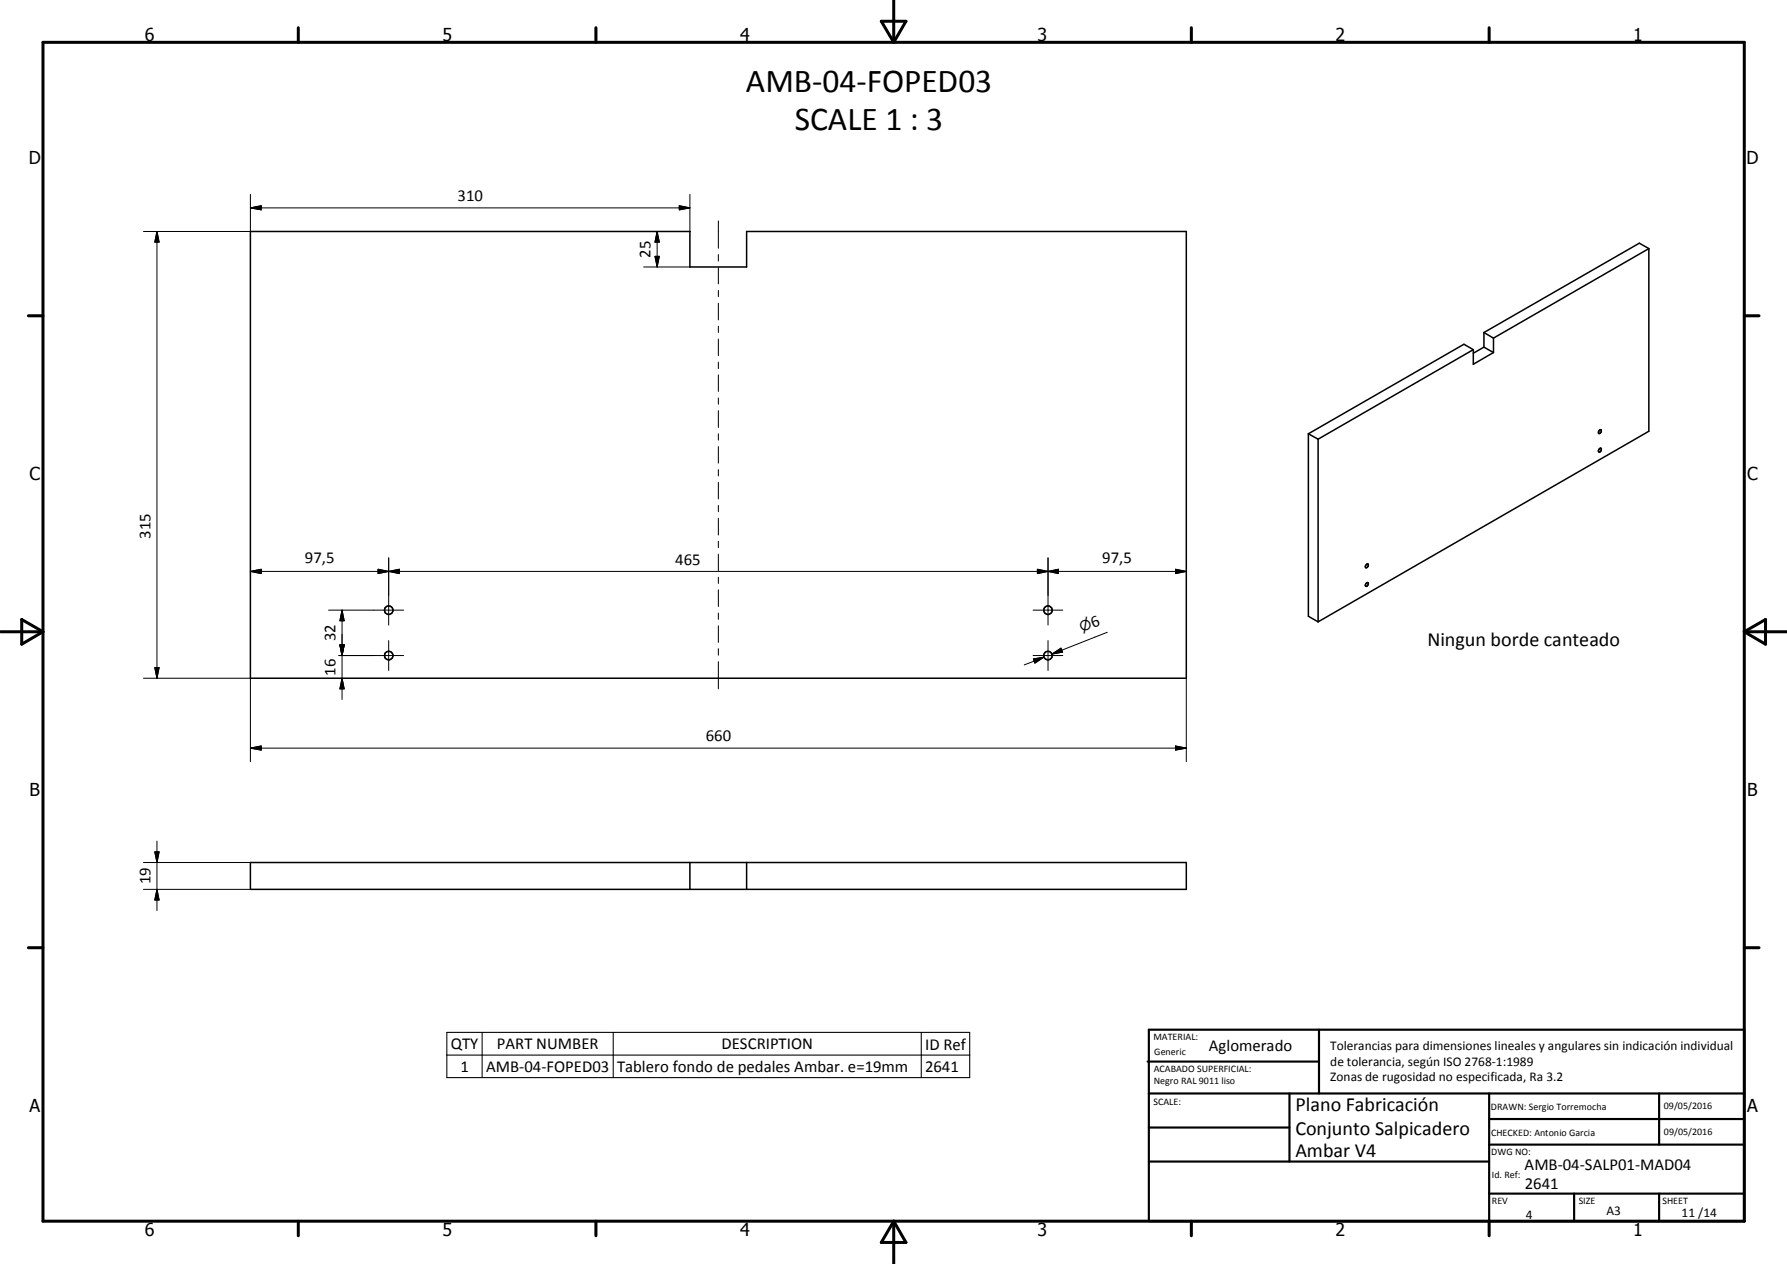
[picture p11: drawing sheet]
<svg xmlns="http://www.w3.org/2000/svg" width="420mm" height="297mm" viewBox="0 0 420 297" stroke-linecap="round" stroke-linejoin="round" font-family="sans-serif">
<g fill="none" stroke="#000" stroke-width=".35">
<path d="M58.9 54.4h103.3v8.3h13.3v-8.3h103.4v105h-220zM387.7 58.4l-2.3-1.3-36.5 21M387.7 58.4l-36.6 21.1M387.7 58.4v42.9l-77.8 44.8M348.9 78.1l2.2 1.4M348.9 78.1v3.5M351.1 79.5v3.3M346.4 82.2v3.4l4.7-2.8M346.4 82.2l-2.2-1.3-36.6 21M346.4 82.2l-36.5 21M348.9 81.6l2.2 1.2M348.9 81.6l-2.5 1.4"/>
<path d="M307.6 101.9v42.9l2.3 1.3M307.6 101.9l2.3 1.3M309.9 103.2v42.9M376 105.5l.2-.2a.44 .44 0 0 1 .2 .6 .44 .44 0 0 1-.6 .2zM376.1 101h.2a.48 .48 0 0 1 .1 .6 .48 .48 0 0 1-.6 .2zM321.2 132.7l.2-.2a.46 .46 0 0 1 .3 .6 .46 .46 0 0 1-.5 .3l-.2-.2zM321.3 136.9h.3a.5 .5 0 0 1 0 .6 .5 .5 0 0 1-.6 .2l.1-.5zM58.9 202.7h220v6.3h-220zM162.2 202.7v6.3M175.5 202.7v6.3"/>
<circle cx="91.4" cy="154.1" r="1"/>
<circle cx="91.4" cy="143.4" r=".98"/>
<circle cx="246.4" cy="143.4" r="1"/>
<circle cx="246.4" cy="154.1" r="1.01"/>
</g>
<g fill="none" stroke="#000" stroke-width=".71">
<path d="M10.1 9.9h400v277.1h-400zM70.1 6.5v3.4M140.1 6.5v3.4M207.2 5h5.8l-2.9 4.9zM210.1 0v9.9M280.1 6.5v3.4M350.1 6.5v3.4M6.7 74.2h3.4M410.1 74.2h3.5M.1 148.5h10M5.1 145.6l5 2.9-5 2.9zM410.1 148.5h10"/>
<path d="M410.1 148.5l5-2.9v5.8zM6.7 222.7h3.4M410.1 222.7h3.5M70.1 287v3.4M140.1 287v3.4M210.1 287v10M210.1 287l2.9 5h-5.8zM280.1 287v3.4M350.1 287v3.4"/>
</g>
<g fill="none" stroke="#000" stroke-width=".51">
<path d="M269.8 249.5h40.3M270.1 242h140v45h-140zM270.1 257h140M303.2 257v16M310.1 242v15M350.1 257v30M390.1 257v12M270.1 265h33.1M270.1 273h80M350.1 269h60M350.1 263h60M350.1 280.5h60"/>
<path d="M370.1 280.5v6.5M390.1 280.5v6.5"/>
</g>
<path d="M105.1 242.6h122.9v10.6h-122.9zM105.1 247.9h122.9M113.4 242.6v10.6M144.2 242.6v10.6M216.6 242.6v10.6" fill="none" stroke="#000" stroke-width=".25"/>
<g fill="none" stroke="#000" stroke-width=".24">
<path d="M36.9 54.4l.5 2.5h-1zM36.9 54.4v105M58.9 48.9l2.5-.6v1zM58.9 45.7v8.7h-25.2M58.9 48.9h103.3M154.5 54.4l.5 2.5h-1zM154.5 54.4v8.3M159.7 48.3l2.5 .6-2.5 .4zM162.2 45.7v8.7h-10.9M168.9 51.9v6.4M168.9 59.8v1.5M151.3 62.7h10.9"/>
<path d="M154 60.2h1l-.5 2.5zM168.9 62.8v3.9M168.9 68.2v1.5M168.9 71.2v4M168.9 76.7v1.4M168.9 79.7v3.9M168.9 85.1v1.5M168.9 88.1v3.9M168.9 93.5v1.5M168.9 96.5v4M168.9 101.9v1.5M168.9 104.9v3.9"/>
<path d="M168.9 110.4v1.4M168.9 113.3v4M168.9 118.8v1.5M58.9 134.3l2.5-.5v1zM58.9 134.3h220M88.9 133.8l2.5 .5-2.5 .5zM88.9 133.8l5 1v-1l-5 1zM91.4 134.3l2.5-.5v1zM91.4 131.1v15.8M168.9 121.8v3.9M168.9 127.2v1.5M168.9 130.2v3.9"/>
<path d="M168.9 135.6v1.5M168.9 138.6v3.9M243.9 133.8l2.5 .5-2.5 .5zM246.4 134.3l2.5-.5v1zM246.4 131.1v15.8M276.4 133.8l2.5 .5-2.5 .5zM33.7 159.4h25.2v19.6M36.4 156.9h1l-.5 2.5zM77.2 143.4h17.7M79.7 154.1h15.2M79.9 151.6h1l-.5 2.5zM80.4 159.4l.5 2.5h-1z"/>
<path d="M80.4 143.4l.5 2.5h-1zM80.4 143.4v21M91.4 150.5v7.1M168.9 144.1v1.4M168.9 147.1v3.9M168.9 152.4v1.6M168.9 155.5v6.4M242.9 154.1h7M242.9 143.4h7M243 154.9l2.4-.5-2.1 1.4zM245.4 154.4l-4.6 1.9M246.4 150.5v7.1"/>
<path d="M247.3 153.7l2.2-1.4 .3 .9zM249.6 152.8l-2.3 .9M260.3 148.6l-13 5.1M278.9 159.4v19.6M58.9 175.8l2.5-.5v1zM58.9 175.8h220M276.4 175.3l2.5 .5-2.5 .5zM36.9 197.7v16.3M33.7 202.7h25.2M33.7 209h25.2M36.4 200.2h1l-.5 2.5zM36.9 209l.5 2.5h-1z"/>
</g>
<g fill="#000">
<path d="M36.9 54.4l.5 2.5h-1zM58.9 48.9l2.5-.6v1zM154.5 54.4l.5 2.5h-1zM159.7 48.3l2.5 .6-2.5 .4zM154 60.2h1l-.5 2.5zM58.9 134.3l2.5-.5v1zM88.9 133.8l2.5 .5-2.5 .5zM91.4 134.3l2.5-.5v1zM243.9 133.8l2.5 .5-2.5 .5zM246.4 134.3l2.5-.5v1zM276.4 133.8l2.5 .5-2.5 .5zM36.4 156.9h1l-.5 2.5z"/>
<path d="M79.9 151.6h1l-.5 2.5zM80.4 143.4l.5 2.5h-1zM243 154.9l2.4-.5-2.1 1.4zM247.3 153.7l2.2-1.4 .3 .9zM58.9 175.8l2.5-.5v1zM80.4 159.4l.5 2.5h-1zM276.4 175.3l2.5 .5-2.5 .5zM36.4 200.2h1l-.5 2.5zM36.9 209l.5 2.5h-1z"/>
</g>
<g font-size="7.9">
<text x="175.4" y="21.6">AMB-04-FOPED03</text>
<text x="186.9" y="30.6">SCALE 1 : 3</text>
</g>
<g font-size="4.7">
<text x="335.6" y="151.9">Ningun borde canteado</text>
<text x="304.6" y="261.2">Plano Fabricación</text>
<text x="304.6" y="266.6">Conjunto Salpicadero</text>
<text x="304.6" y="272">Ambar V4</text>
</g>
<g font-size="4.2">
<text x="34" y="9.6">6</text>
<text x="104" y="9.6">5</text>
<text x="174" y="9.6">4</text>
<text x="244" y="9.6">3</text>
<text x="314" y="9.6">2</text>
<text x="384" y="9.6">1</text>
<text x="6.8" y="38.7">D</text>
<text x="410.6" y="38.7">D</text>
<text x="7" y="112.9">C</text>
<text x="410.8" y="112.9">C</text>
<text x="7" y="187.1">B</text>
<text x="410.8" y="187.1">B</text>
<text x="7" y="261.4">A</text>
<text x="410.8" y="261.4">A</text>
<text x="34" y="290.4">6</text>
<text x="104" y="290.4">5</text>
<text x="174" y="290.4">4</text>
<text x="244" y="290.4">3</text>
<text x="314" y="290.4">2</text>
<text x="384" y="290.4">1</text>
</g>
<g font-size="3.9">
<text x="107.6" y="47.3">310</text>
<text x="153" y="60.6" transform="rotate(-90 153 60.6)">25</text>
<text x="35.4" y="126.6" transform="rotate(-90 35.4 126.6)">315</text>
<text x="71.7" y="132.2">97,5</text>
<text x="158.8" y="132.8">465</text>
<text x="259.2" y="132.2">97,5</text>
<text x="257" y="147.6" transform="rotate(-21 257 147.6)">6</text>
<text x="78.9" y="150.7" transform="rotate(-90 78.9 150.7)">32</text>
<text x="78.9" y="158.7" transform="rotate(-90 78.9 158.7)">16</text>
<text x="165.9" y="174.2">660</text>
<text x="35.4" y="207.9" transform="rotate(-90 35.4 207.9)">19</text>
<text x="106" y="246.5">QTY</text>
<text x="108.3" y="251.9">1</text>
<text x="114.3" y="251.9">AMB-04-FOPED03</text>
<text x="116.8" y="246.5">PART NUMBER</text>
<text x="145.1" y="252">Tablero fondo de pedales Ambar. e=19mm</text>
<text x="169.7" y="246.5">DESCRIPTION</text>
<text x="217.5" y="246.6">ID Ref</text>
<text x="217.5" y="251.9">2641</text>
<text x="284.2" y="247">Aglomerado</text>
<text x="358.5" y="275">AMB-04-SALP01-MAD04</text>
<text x="358.5" y="279.4">2641</text>
</g>
<text font-size="3.3" x="254.4" y="148.6" transform="rotate(-21 254.4 148.6)">n</text>
<g font-size="3.1">
<text x="312.7" y="246.8">Tolerancias para dimensiones lineales y angulares sin indicación individual</text>
<text x="312.7" y="250.4">de tolerancia, según ISO 2768-1:1989</text>
<text x="312.7" y="254">Zonas de rugosidad no especificada, Ra 3.2</text>
<text x="358.7" y="286.4">4</text>
<text x="377.7" y="285.6">A3</text>
<text x="395.4" y="285.9">11 /14</text>
</g>
<g font-size="2.4">
<text x="271.2" y="244.4">MATERIAL:</text>
<text x="271.3" y="252">ACABADO SUPERFICIAL:</text>
<text x="271.4" y="247.9">Generic</text>
<text x="271.3" y="254.6">Negro RAL 9011 liso</text>
<text x="271.2" y="259.7">SCALE:</text>
<text x="350.6" y="260.8">DRAWN: Sergio Torremocha</text>
<text x="391.2" y="260.6">09/05/2016</text>
<text x="350.6" y="267">CHECKED: Antonio Garcia</text>
<text x="391.2" y="266.7">09/05/2016</text>
<text x="350.6" y="271.4">DWG NO:</text>
<text x="350.8" y="276.9">Id. Ref:</text>
<text x="350.8" y="282.8">REV</text>
<text x="371.2" y="282.9">SIZE</text>
<text x="390.9" y="282.9">SHEET</text>
</g>
</svg>
